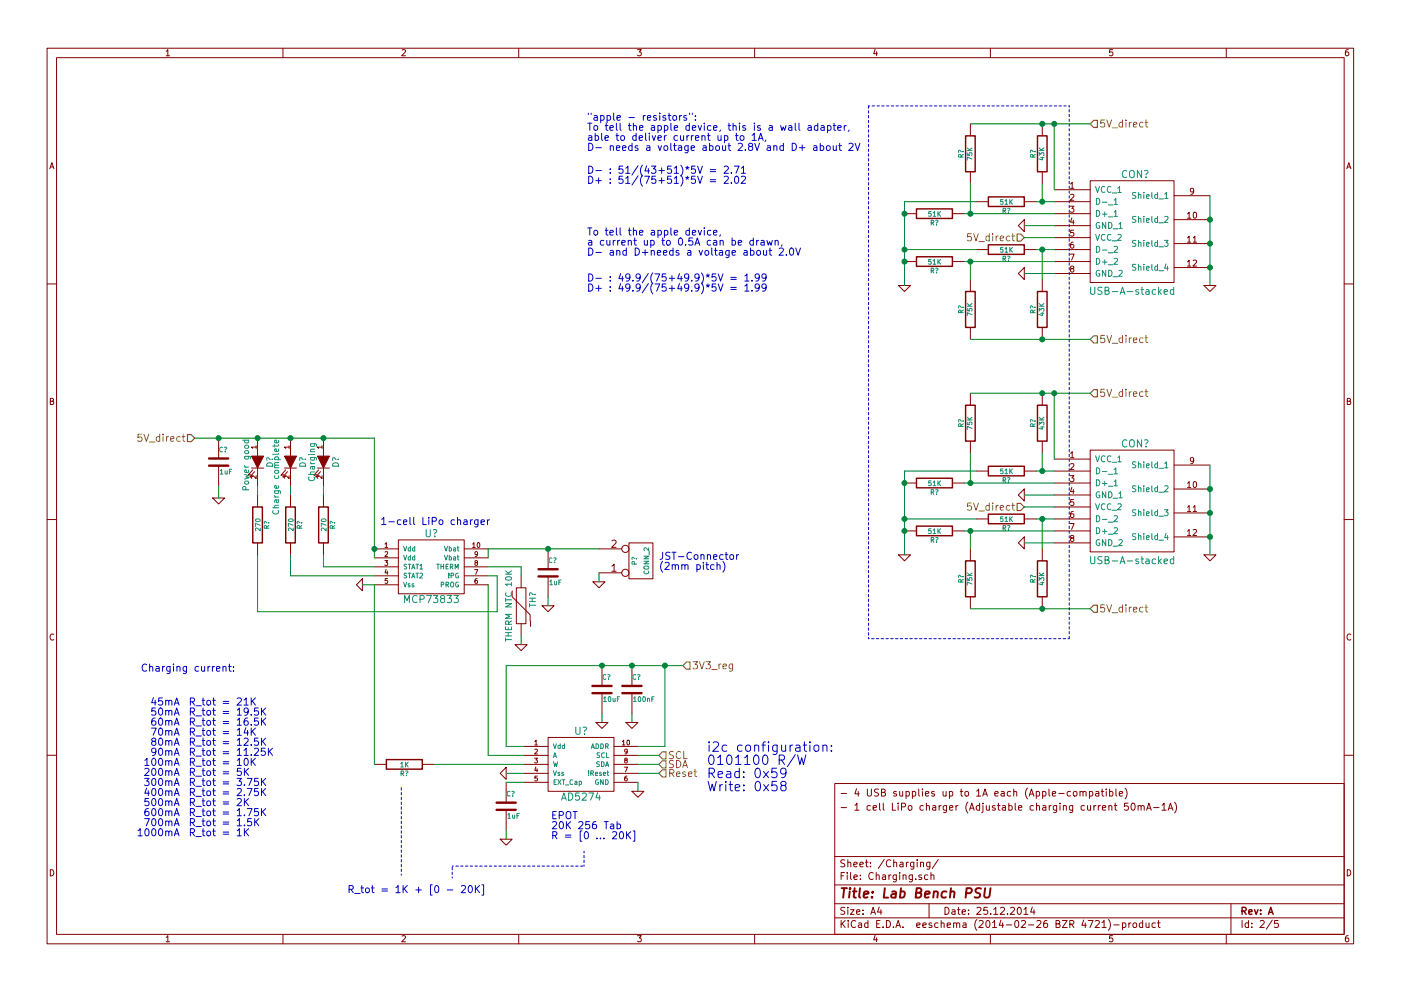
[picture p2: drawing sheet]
EESchema Schematic File Version 2
LIBS:power
LIBS:device
LIBS:transistors
LIBS:conn
LIBS:linear
LIBS:regul
LIBS:74xx
LIBS:cmos4000
LIBS:adc-dac
LIBS:memory
LIBS:xilinx
LIBS:special
LIBS:microcontrollers
LIBS:dsp
LIBS:microchip
LIBS:analog_switches
LIBS:motorola
LIBS:texas
LIBS:intel
LIBS:audio
LIBS:interface
LIBS:digital-audio
LIBS:philips
LIBS:display
LIBS:cypress
LIBS:siliconi
LIBS:opto
LIBS:atmel
LIBS:contrib
LIBS:valves
LIBS:frep
LIBS:LabBenchPsu-cache
EELAYER 24 0
EELAYER END
$Descr A4 11693 8268
encoding utf-8
Sheet 2 5
Title "Lab Bench PSU"
Date "25.12.2014"
Rev "A"
Comp ""
Comment1 ""
Comment2 ""
Comment3 "- 1 cell LiPo charger (Adjustable charging current 50mA-1A)"
Comment4 "- 4 USB supplies up to 1A each (Apple-compatible)"
$EndDescr
$Comp
L USB-A-stacked CON?
U 1 1
P 9450 1925
F 0 "CON?" H 9475 2400 60  0000 C CNN
F 1 "USB-A-stacked" H 9450 1425 60  0000 C CNN
F 2 "" H 9375 2050 60  0000 C CNN
F 3 "" H 9375 2050 60  0000 C CNN
	1    9450 1925
	1    0    0    -1  
$EndComp
Text HLabel 9100 1025 2    60   Input ~ 0
5V_direct
$Comp
L R R?
U 1 1
P 8100 1275
F 0 "R?" V 8180 1275 40  0000 C CNN
F 1 "75K" V 8107 1276 40  0000 C CNN
F 2 "" V 8030 1275 30  0000 C CNN
F 3 "" H 8100 1275 30  0000 C CNN
	1    8100 1275
	-1   0    0    1   
$EndComp
$Comp
L R R?
U 1 1
P 8700 1275
F 0 "R?" V 8780 1275 40  0000 C CNN
F 1 "43K" V 8707 1276 40  0000 C CNN
F 2 "" V 8630 1275 30  0000 C CNN
F 3 "" H 8700 1275 30  0000 C CNN
	1    8700 1275
	-1   0    0    1   
$EndComp
$Comp
L R R?
U 1 1
P 8400 1675
F 0 "R?" V 8480 1675 40  0000 C CNN
F 1 "51K" V 8407 1676 40  0000 C CNN
F 2 "" V 8330 1675 30  0000 C CNN
F 3 "" H 8400 1675 30  0000 C CNN
	1    8400 1675
	0    1    1    0   
$EndComp
$Comp
L R R?
U 1 1
P 7800 1775
F 0 "R?" V 7880 1775 40  0000 C CNN
F 1 "51K" V 7807 1776 40  0000 C CNN
F 2 "" V 7730 1775 30  0000 C CNN
F 3 "" H 7800 1775 30  0000 C CNN
	1    7800 1775
	0    1    1    0   
$EndComp
$Comp
L R R?
U 1 1
P 8100 2575
F 0 "R?" V 8180 2575 40  0000 C CNN
F 1 "75K" V 8107 2576 40  0000 C CNN
F 2 "" V 8030 2575 30  0000 C CNN
F 3 "" H 8100 2575 30  0000 C CNN
	1    8100 2575
	-1   0    0    1   
$EndComp
$Comp
L R R?
U 1 1
P 8700 2575
F 0 "R?" V 8780 2575 40  0000 C CNN
F 1 "43K" V 8707 2576 40  0000 C CNN
F 2 "" V 8630 2575 30  0000 C CNN
F 3 "" H 8700 2575 30  0000 C CNN
	1    8700 2575
	-1   0    0    1   
$EndComp
$Comp
L R R?
U 1 1
P 8400 2075
F 0 "R?" V 8480 2075 40  0000 C CNN
F 1 "51K" V 8407 2076 40  0000 C CNN
F 2 "" V 8330 2075 30  0000 C CNN
F 3 "" H 8400 2075 30  0000 C CNN
	1    8400 2075
	0    1    1    0   
$EndComp
$Comp
L R R?
U 1 1
P 7800 2175
F 0 "R?" V 7880 2175 40  0000 C CNN
F 1 "51K" V 7807 2176 40  0000 C CNN
F 2 "" V 7730 2175 30  0000 C CNN
F 3 "" H 7800 2175 30  0000 C CNN
	1    7800 2175
	0    1    1    0   
$EndComp
Text HLabel 9100 2825 2    60   Input ~ 0
5V_direct
$Comp
L GND #PWR?
U 1 1
P 10100 2375
F 0 "#PWR?" H 10100 2375 30  0001 C CNN
F 1 "GND" H 10100 2305 30  0001 C CNN
F 2 "" H 10100 2375 60  0000 C CNN
F 3 "" H 10100 2375 60  0000 C CNN
	1    10100 2375
	1    0    0    -1  
$EndComp
Wire Wire Line
	10100 1625 10100 2375
Connection ~ 10100 2225
Connection ~ 10100 2025
Connection ~ 10100 1825
Wire Wire Line
	8100 1025 9100 1025
Connection ~ 8700 1025
Wire Wire Line
	8800 1575 8800 1025
Connection ~ 8800 1025
$Comp
L GND #PWR?
U 1 1
P 7550 2375
F 0 "#PWR?" H 7550 2375 30  0001 C CNN
F 1 "GND" H 7550 2305 30  0001 C CNN
F 2 "" H 7550 2375 60  0000 C CNN
F 3 "" H 7550 2375 60  0000 C CNN
	1    7550 2375
	1    0    0    -1  
$EndComp
Wire Wire Line
	8800 1675 8650 1675
Wire Wire Line
	8700 1525 8700 1675
Connection ~ 8700 1675
Wire Wire Line
	7550 1675 8150 1675
Wire Wire Line
	8050 1775 8800 1775
Wire Wire Line
	8800 2075 8650 2075
Wire Wire Line
	7550 2075 8150 2075
Wire Wire Line
	8050 2175 8800 2175
Wire Wire Line
	8100 1775 8100 1525
Connection ~ 8100 1775
Wire Wire Line
	7550 1675 7550 2375
Connection ~ 7550 1775
Connection ~ 7550 2175
Connection ~ 7550 2075
Text HLabel 8550 1975 0    60   Input ~ 0
5V_direct
Wire Wire Line
	8550 1975 8800 1975
$Comp
L GND #PWR?
U 1 1
P 8550 1875
F 0 "#PWR?" H 8550 1875 30  0001 C CNN
F 1 "GND" H 8550 1805 30  0001 C CNN
F 2 "" H 8550 1875 60  0000 C CNN
F 3 "" H 8550 1875 60  0000 C CNN
	1    8550 1875
	0    1    1    0   
$EndComp
Wire Wire Line
	8800 1875 8550 1875
$Comp
L GND #PWR?
U 1 1
P 8550 2275
F 0 "#PWR?" H 8550 2275 30  0001 C CNN
F 1 "GND" H 8550 2205 30  0001 C CNN
F 2 "" H 8550 2275 60  0000 C CNN
F 3 "" H 8550 2275 60  0000 C CNN
	1    8550 2275
	0    1    1    0   
$EndComp
Wire Wire Line
	8800 2275 8550 2275
Wire Wire Line
	8700 2325 8700 2075
Connection ~ 8700 2075
Wire Wire Line
	8100 2325 8100 2175
Connection ~ 8100 2175
Wire Wire Line
	8100 2825 9100 2825
Connection ~ 8700 2825
Text Notes 4900 1250 0    60   ~ 0
"apple - resistors":\nTo tell the apple device, this is a wall adapter, \nable to deliver current up to 1A,\nD- needs a voltage about 2.8V and D+ about 2V 
Text Notes 4900 1525 0    60   ~ 0
D- : 51/(43+51)*5V = 2.71\nD+ : 51/(75+51)*5V = 2.02
$Comp
L USB-A-stacked CON?
U 1 1
P 9450 4175
F 0 "CON?" H 9475 4650 60  0000 C CNN
F 1 "USB-A-stacked" H 9450 3675 60  0000 C CNN
F 2 "" H 9375 4300 60  0000 C CNN
F 3 "" H 9375 4300 60  0000 C CNN
	1    9450 4175
	1    0    0    -1  
$EndComp
Text HLabel 9100 3275 2    60   Input ~ 0
5V_direct
$Comp
L R R?
U 1 1
P 8100 3525
F 0 "R?" V 8180 3525 40  0000 C CNN
F 1 "75K" V 8107 3526 40  0000 C CNN
F 2 "" V 8030 3525 30  0000 C CNN
F 3 "" H 8100 3525 30  0000 C CNN
	1    8100 3525
	-1   0    0    1   
$EndComp
$Comp
L R R?
U 1 1
P 8700 3525
F 0 "R?" V 8780 3525 40  0000 C CNN
F 1 "43K" V 8707 3526 40  0000 C CNN
F 2 "" V 8630 3525 30  0000 C CNN
F 3 "" H 8700 3525 30  0000 C CNN
	1    8700 3525
	-1   0    0    1   
$EndComp
$Comp
L R R?
U 1 1
P 8400 3925
F 0 "R?" V 8480 3925 40  0000 C CNN
F 1 "51K" V 8407 3926 40  0000 C CNN
F 2 "" V 8330 3925 30  0000 C CNN
F 3 "" H 8400 3925 30  0000 C CNN
	1    8400 3925
	0    1    1    0   
$EndComp
$Comp
L R R?
U 1 1
P 7800 4025
F 0 "R?" V 7880 4025 40  0000 C CNN
F 1 "51K" V 7807 4026 40  0000 C CNN
F 2 "" V 7730 4025 30  0000 C CNN
F 3 "" H 7800 4025 30  0000 C CNN
	1    7800 4025
	0    1    1    0   
$EndComp
$Comp
L R R?
U 1 1
P 8100 4825
F 0 "R?" V 8180 4825 40  0000 C CNN
F 1 "75K" V 8107 4826 40  0000 C CNN
F 2 "" V 8030 4825 30  0000 C CNN
F 3 "" H 8100 4825 30  0000 C CNN
	1    8100 4825
	-1   0    0    1   
$EndComp
$Comp
L R R?
U 1 1
P 8700 4825
F 0 "R?" V 8780 4825 40  0000 C CNN
F 1 "43K" V 8707 4826 40  0000 C CNN
F 2 "" V 8630 4825 30  0000 C CNN
F 3 "" H 8700 4825 30  0000 C CNN
	1    8700 4825
	-1   0    0    1   
$EndComp
$Comp
L R R?
U 1 1
P 8400 4325
F 0 "R?" V 8480 4325 40  0000 C CNN
F 1 "51K" V 8407 4326 40  0000 C CNN
F 2 "" V 8330 4325 30  0000 C CNN
F 3 "" H 8400 4325 30  0000 C CNN
	1    8400 4325
	0    1    1    0   
$EndComp
$Comp
L R R?
U 1 1
P 7800 4425
F 0 "R?" V 7880 4425 40  0000 C CNN
F 1 "51K" V 7807 4426 40  0000 C CNN
F 2 "" V 7730 4425 30  0000 C CNN
F 3 "" H 7800 4425 30  0000 C CNN
	1    7800 4425
	0    1    1    0   
$EndComp
Text HLabel 9100 5075 2    60   Input ~ 0
5V_direct
$Comp
L GND #PWR?
U 1 1
P 10100 4625
F 0 "#PWR?" H 10100 4625 30  0001 C CNN
F 1 "GND" H 10100 4555 30  0001 C CNN
F 2 "" H 10100 4625 60  0000 C CNN
F 3 "" H 10100 4625 60  0000 C CNN
	1    10100 4625
	1    0    0    -1  
$EndComp
Wire Wire Line
	10100 3875 10100 4625
Connection ~ 10100 4475
Connection ~ 10100 4275
Connection ~ 10100 4075
Wire Wire Line
	8100 3275 9100 3275
Connection ~ 8700 3275
Wire Wire Line
	8800 3825 8800 3275
Connection ~ 8800 3275
$Comp
L GND #PWR?
U 1 1
P 7550 4625
F 0 "#PWR?" H 7550 4625 30  0001 C CNN
F 1 "GND" H 7550 4555 30  0001 C CNN
F 2 "" H 7550 4625 60  0000 C CNN
F 3 "" H 7550 4625 60  0000 C CNN
	1    7550 4625
	1    0    0    -1  
$EndComp
Wire Wire Line
	8800 3925 8650 3925
Wire Wire Line
	8700 3775 8700 3925
Connection ~ 8700 3925
Wire Wire Line
	7550 3925 8150 3925
Wire Wire Line
	8050 4025 8800 4025
Wire Wire Line
	8800 4325 8650 4325
Wire Wire Line
	7550 4325 8150 4325
Wire Wire Line
	8050 4425 8800 4425
Wire Wire Line
	8100 4025 8100 3775
Connection ~ 8100 4025
Wire Wire Line
	7550 3925 7550 4625
Connection ~ 7550 4025
Connection ~ 7550 4425
Connection ~ 7550 4325
Text HLabel 8550 4225 0    60   Input ~ 0
5V_direct
Wire Wire Line
	8550 4225 8800 4225
$Comp
L GND #PWR?
U 1 1
P 8550 4125
F 0 "#PWR?" H 8550 4125 30  0001 C CNN
F 1 "GND" H 8550 4055 30  0001 C CNN
F 2 "" H 8550 4125 60  0000 C CNN
F 3 "" H 8550 4125 60  0000 C CNN
	1    8550 4125
	0    1    1    0   
$EndComp
Wire Wire Line
	8800 4125 8550 4125
$Comp
L GND #PWR?
U 1 1
P 8550 4525
F 0 "#PWR?" H 8550 4525 30  0001 C CNN
F 1 "GND" H 8550 4455 30  0001 C CNN
F 2 "" H 8550 4525 60  0000 C CNN
F 3 "" H 8550 4525 60  0000 C CNN
	1    8550 4525
	0    1    1    0   
$EndComp
Wire Wire Line
	8800 4525 8550 4525
Wire Wire Line
	8700 4575 8700 4325
Connection ~ 8700 4325
Wire Wire Line
	8100 4575 8100 4425
Connection ~ 8100 4425
Wire Wire Line
	8100 5075 9100 5075
Connection ~ 8700 5075
Text Notes 4900 2425 0    60   ~ 0
D- : 49.9/(75+49.9)*5V = 1.99\nD+ : 49.9/(75+49.9)*5V = 1.99
Text Notes 4900 2125 0    60   ~ 0
To tell the apple device, \na current up to 0.5A can be drawn,\nD- and D+needs a voltage about 2.0V 
Text HLabel 5500 6375 2    60   Input ~ 0
SDA
Text HLabel 5500 6300 2    60   Input ~ 0
SCL
$Comp
L AD5274 U?
U 1 1
P 4850 6375
F 0 "U?" H 4850 6650 60  0000 C CNN
F 1 "AD5274" H 4850 6100 60  0000 C CNN
F 2 "" H 4850 6300 60  0000 C CNN
F 3 "" H 4850 6300 60  0000 C CNN
	1    4850 6375
	1    0    0    -1  
$EndComp
$Comp
L MCP73833 U?
U 1 1
P 3600 4725
F 0 "U?" H 3600 5000 60  0000 C CNN
F 1 "MCP73833" H 3600 4450 60  0000 C CNN
F 2 "" H 3600 4650 60  0000 C CNN
F 3 "" H 3600 4650 60  0000 C CNN
	1    3600 4725
	1    0    0    -1  
$EndComp
$Comp
L C C?
U 1 1
P 1825 3850
F 0 "C?" H 1825 3950 40  0000 L CNN
F 1 "1uF" H 1831 3765 40  0000 L CNN
F 2 "" H 1863 3700 30  0000 C CNN
F 3 "" H 1825 3850 60  0000 C CNN
	1    1825 3850
	1    0    0    -1  
$EndComp
$Comp
L LED D?
U 1 1
P 2150 3850
F 0 "D?" H 2150 3950 50  0000 C CNN
F 1 "Power good" H 2175 3750 50  0000 C CNN
F 2 "" H 2150 3850 60  0000 C CNN
F 3 "" H 2150 3850 60  0000 C CNN
	1    2150 3850
	0    1    1    0   
$EndComp
$Comp
L LED D?
U 1 1
P 2425 3850
F 0 "D?" H 2425 3950 50  0000 C CNN
F 1 "Charge complete" H 2550 3725 50  0000 C CNN
F 2 "" H 2425 3850 60  0000 C CNN
F 3 "" H 2425 3850 60  0000 C CNN
	1    2425 3850
	0    1    1    0   
$EndComp
$Comp
L LED D?
U 1 1
P 2700 3850
F 0 "D?" H 2700 3950 50  0000 C CNN
F 1 "Charging" H 2700 3750 50  0000 C CNN
F 2 "" H 2700 3850 60  0000 C CNN
F 3 "" H 2700 3850 60  0000 C CNN
	1    2700 3850
	0    1    1    0   
$EndComp
$Comp
L R R?
U 1 1
P 2150 4375
F 0 "R?" V 2230 4375 40  0000 C CNN
F 1 "270" V 2157 4376 40  0000 C CNN
F 2 "" V 2080 4375 30  0000 C CNN
F 3 "" H 2150 4375 30  0000 C CNN
	1    2150 4375
	1    0    0    -1  
$EndComp
$Comp
L R R?
U 1 1
P 2425 4375
F 0 "R?" V 2505 4375 40  0000 C CNN
F 1 "270" V 2432 4376 40  0000 C CNN
F 2 "" V 2355 4375 30  0000 C CNN
F 3 "" H 2425 4375 30  0000 C CNN
	1    2425 4375
	1    0    0    -1  
$EndComp
$Comp
L R R?
U 1 1
P 2700 4375
F 0 "R?" V 2780 4375 40  0000 C CNN
F 1 "270" V 2707 4376 40  0000 C CNN
F 2 "" V 2630 4375 30  0000 C CNN
F 3 "" H 2700 4375 30  0000 C CNN
	1    2700 4375
	1    0    0    -1  
$EndComp
Wire Wire Line
	1625 3650 3125 3650
Connection ~ 2150 3650
Connection ~ 2425 3650
Wire Wire Line
	3125 3650 3125 4650
Connection ~ 2700 3650
Connection ~ 3125 4575
Wire Wire Line
	2150 4050 2150 4125
Wire Wire Line
	2425 4050 2425 4125
Wire Wire Line
	2700 4050 2700 4125
Wire Wire Line
	2700 4625 2700 4725
Wire Wire Line
	2700 4725 3125 4725
Wire Wire Line
	2425 4625 2425 4800
Wire Wire Line
	2425 4800 3125 4800
$Comp
L C C?
U 1 1
P 4575 4775
F 0 "C?" H 4575 4875 40  0000 L CNN
F 1 "1uF" H 4581 4690 40  0000 L CNN
F 2 "" H 4613 4625 30  0000 C CNN
F 3 "" H 4575 4775 60  0000 C CNN
	1    4575 4775
	1    0    0    -1  
$EndComp
$Comp
L GND #PWR?
U 1 1
P 1825 4150
F 0 "#PWR?" H 1825 4150 30  0001 C CNN
F 1 "GND" H 1825 4080 30  0001 C CNN
F 2 "" H 1825 4150 60  0000 C CNN
F 3 "" H 1825 4150 60  0000 C CNN
	1    1825 4150
	1    0    0    -1  
$EndComp
$Comp
L GND #PWR?
U 1 1
P 3025 4875
F 0 "#PWR?" H 3025 4875 30  0001 C CNN
F 1 "GND" H 3025 4805 30  0001 C CNN
F 2 "" H 3025 4875 60  0000 C CNN
F 3 "" H 3025 4875 60  0000 C CNN
	1    3025 4875
	0    1    1    0   
$EndComp
$Comp
L GND #PWR?
U 1 1
P 4575 5050
F 0 "#PWR?" H 4575 5050 30  0001 C CNN
F 1 "GND" H 4575 4980 30  0001 C CNN
F 2 "" H 4575 5050 60  0000 C CNN
F 3 "" H 4575 5050 60  0000 C CNN
	1    4575 5050
	1    0    0    -1  
$EndComp
Wire Wire Line
	1825 4050 1825 4150
Connection ~ 1825 3650
Wire Wire Line
	4575 4975 4575 5050
Wire Wire Line
	4075 4650 4075 4575
Wire Wire Line
	4075 4575 5000 4575
Connection ~ 4575 4575
Text HLabel 1625 3650 0    60   Input ~ 0
5V_direct
$Comp
L THERMISTOR TH?
U 1 1
P 4350 5050
F 0 "TH?" V 4450 5100 50  0000 C CNN
F 1 "THERM NTC 10K" V 4250 5050 50  0000 C CNN
F 2 "" H 4350 5050 60  0000 C CNN
F 3 "" H 4350 5050 60  0000 C CNN
	1    4350 5050
	1    0    0    -1  
$EndComp
Wire Wire Line
	4075 4725 4350 4725
Wire Wire Line
	4350 4725 4350 4800
$Comp
L GND #PWR?
U 1 1
P 4350 5375
F 0 "#PWR?" H 4350 5375 30  0001 C CNN
F 1 "GND" H 4350 5305 30  0001 C CNN
F 2 "" H 4350 5375 60  0000 C CNN
F 3 "" H 4350 5375 60  0000 C CNN
	1    4350 5375
	1    0    0    -1  
$EndComp
Wire Wire Line
	4350 5300 4350 5375
Wire Wire Line
	3125 4875 3025 4875
Wire Wire Line
	4075 4800 4150 4800
Wire Wire Line
	4150 4800 4150 5100
Wire Wire Line
	4150 5100 2150 5100
Wire Wire Line
	2150 5100 2150 4625
Wire Wire Line
	5500 6300 5325 6300
Wire Wire Line
	5500 6375 5325 6375
$Comp
L R R?
U 1 1
P 3375 6375
F 0 "R?" V 3455 6375 40  0000 C CNN
F 1 "1K" V 3382 6376 40  0000 C CNN
F 2 "" V 3305 6375 30  0000 C CNN
F 3 "" H 3375 6375 30  0000 C CNN
	1    3375 6375
	0    1    1    0   
$EndComp
Wire Wire Line
	3125 4875 3125 6375
Wire Wire Line
	4075 4875 4075 6300
Text HLabel 5700 5550 2    60   Input ~ 0
3V3_reg
$Comp
L C C?
U 1 1
P 5275 5750
F 0 "C?" H 5275 5850 40  0000 L CNN
F 1 "100nF" H 5281 5665 40  0000 L CNN
F 2 "" H 5313 5600 30  0000 C CNN
F 3 "" H 5275 5750 60  0000 C CNN
	1    5275 5750
	1    0    0    -1  
$EndComp
$Comp
L C C?
U 1 1
P 5025 5750
F 0 "C?" H 5025 5850 40  0000 L CNN
F 1 "10uF" H 5031 5665 40  0000 L CNN
F 2 "" H 5063 5600 30  0000 C CNN
F 3 "" H 5025 5750 60  0000 C CNN
	1    5025 5750
	1    0    0    -1  
$EndComp
Wire Wire Line
	3625 6375 4375 6375
Wire Wire Line
	4075 6300 4375 6300
Wire Wire Line
	4225 5550 5700 5550
Connection ~ 5275 5550
Wire Wire Line
	4225 5550 4225 6225
Wire Wire Line
	4225 6225 4375 6225
Connection ~ 5025 5550
$Comp
L GND #PWR?
U 1 1
P 5025 6025
F 0 "#PWR?" H 5025 6025 30  0001 C CNN
F 1 "GND" H 5025 5955 30  0001 C CNN
F 2 "" H 5025 6025 60  0000 C CNN
F 3 "" H 5025 6025 60  0000 C CNN
	1    5025 6025
	1    0    0    -1  
$EndComp
$Comp
L GND #PWR?
U 1 1
P 5275 6025
F 0 "#PWR?" H 5275 6025 30  0001 C CNN
F 1 "GND" H 5275 5955 30  0001 C CNN
F 2 "" H 5275 6025 60  0000 C CNN
F 3 "" H 5275 6025 60  0000 C CNN
	1    5275 6025
	1    0    0    -1  
$EndComp
Wire Wire Line
	5275 5950 5275 6025
Wire Wire Line
	5025 5950 5025 6025
Text HLabel 5500 6450 2    60   Input ~ 0
Reset
Wire Wire Line
	5500 6450 5325 6450
$Comp
L GND #PWR?
U 1 1
P 4225 6450
F 0 "#PWR?" H 4225 6450 30  0001 C CNN
F 1 "GND" H 4225 6380 30  0001 C CNN
F 2 "" H 4225 6450 60  0000 C CNN
F 3 "" H 4225 6450 60  0000 C CNN
	1    4225 6450
	0    1    1    0   
$EndComp
Wire Wire Line
	4375 6450 4225 6450
$Comp
L GND #PWR?
U 1 1
P 5325 6600
F 0 "#PWR?" H 5325 6600 30  0001 C CNN
F 1 "GND" H 5325 6530 30  0001 C CNN
F 2 "" H 5325 6600 60  0000 C CNN
F 3 "" H 5325 6600 60  0000 C CNN
	1    5325 6600
	1    0    0    -1  
$EndComp
Wire Wire Line
	5325 6525 5325 6600
$Comp
L C C?
U 1 1
P 4225 6725
F 0 "C?" H 4225 6825 40  0000 L CNN
F 1 "1uF" H 4231 6640 40  0000 L CNN
F 2 "" H 4263 6575 30  0000 C CNN
F 3 "" H 4225 6725 60  0000 C CNN
	1    4225 6725
	1    0    0    -1  
$EndComp
$Comp
L GND #PWR?
U 1 1
P 4225 7000
F 0 "#PWR?" H 4225 7000 30  0001 C CNN
F 1 "GND" H 4225 6930 30  0001 C CNN
F 2 "" H 4225 7000 60  0000 C CNN
F 3 "" H 4225 7000 60  0000 C CNN
	1    4225 7000
	1    0    0    -1  
$EndComp
Wire Wire Line
	4375 6525 4225 6525
Wire Wire Line
	4225 6925 4225 7000
Text Notes 3175 4375 0    60   ~ 0
1-cell LiPo charger
Text Notes 4600 7000 0    60   ~ 0
EPOT\n20K 256 Tab\nR = [0 ... 20K]
Text Notes 1175 5600 0    60   ~ 0
Charging current:\n
Text Notes 2900 7450 0    60   ~ 0
R_tot = 1K + [0 - 20K]
Text Notes 1500 6975 2    60   ~ 0
45mA\n50mA\n60mA\n70mA\n80mA\n90mA\n100mA\n200mA\n300mA\n400mA\n500mA\n600mA\n700mA\n1000mA
Text Notes 1575 6975 0    60   ~ 0
R_tot = 21K\nR_tot = 19.5K\nR_tot = 16.5K\nR_tot = 14K\nR_tot = 12.5K\nR_tot = 11.25K\nR_tot = 10K\nR_tot = 5K\nR_tot = 3.75K\nR_tot = 2.75K\nR_tot = 2K\nR_tot = 1.75K\nR_tot = 1.5K\nR_tot = 1K
$Comp
L CONN_2 P?
U 1 1
P 5350 4675
F 0 "P?" V 5300 4675 40  0000 C CNN
F 1 "CONN_2" V 5400 4675 40  0000 C CNN
F 2 "" H 5350 4675 60  0000 C CNN
F 3 "" H 5350 4675 60  0000 C CNN
	1    5350 4675
	1    0    0    1   
$EndComp
$Comp
L GND #PWR?
U 1 1
P 5000 4850
F 0 "#PWR?" H 5000 4850 30  0001 C CNN
F 1 "GND" H 5000 4780 30  0001 C CNN
F 2 "" H 5000 4850 60  0000 C CNN
F 3 "" H 5000 4850 60  0000 C CNN
	1    5000 4850
	1    0    0    -1  
$EndComp
Wire Wire Line
	5000 4775 5000 4850
Text Notes 5500 4750 0    60   ~ 0
JST-Connector\n(2mm pitch)
Wire Notes Line
	3350 7300 3350 6550
Wire Notes Line
	3775 7325 3775 7225
Wire Notes Line
	3775 7225 4875 7225
Wire Notes Line
	4875 7225 4875 7100
Wire Notes Line
	8925 875  8925 5325
Wire Notes Line
	8925 5325 7250 5325
Wire Notes Line
	7250 5325 7250 875 
Wire Notes Line
	7250 875  8925 875 
Wire Wire Line
	5325 6225 5550 6225
Text Notes 5900 6600 0    79   ~ 0
i2c configuration:\n0101100 R/W\nRead: 0x59\nWrite: 0x58
Wire Wire Line
	5550 6225 5550 5550
Connection ~ 5550 5550
$EndSCHEMATC
